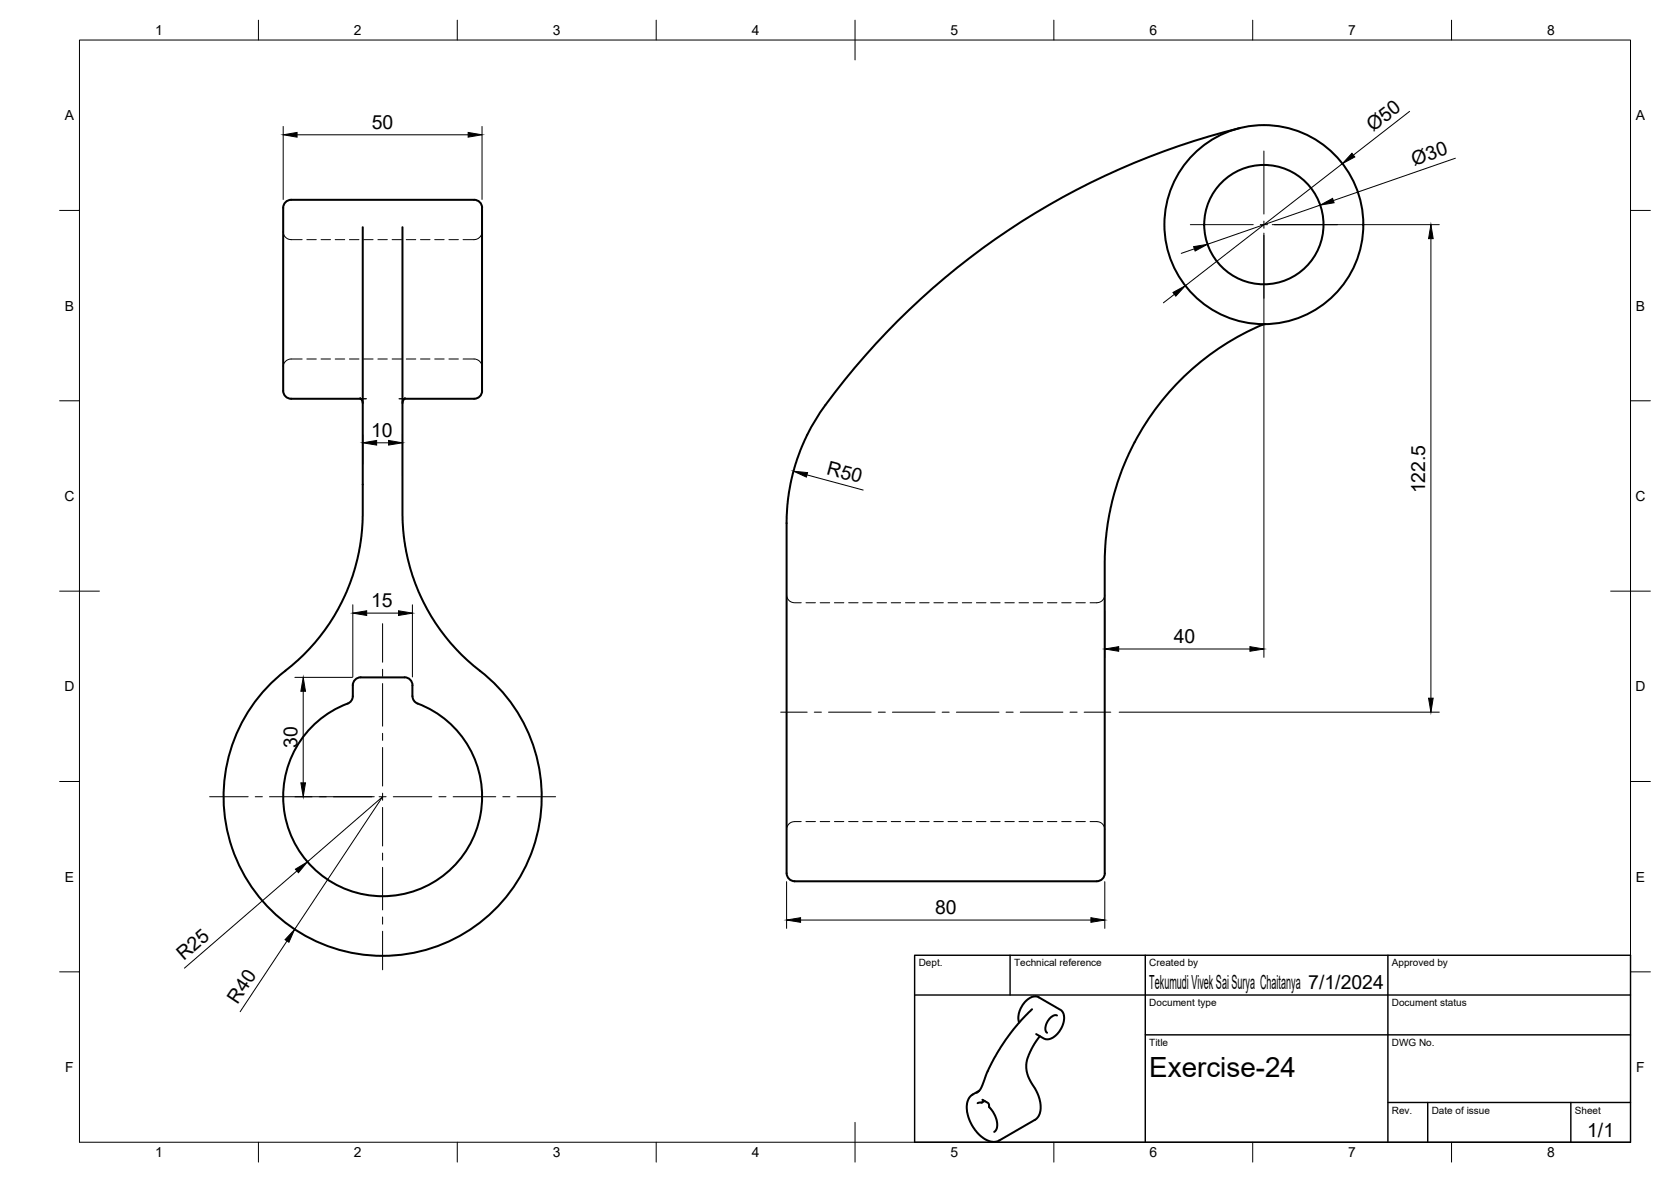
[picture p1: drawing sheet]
<svg xmlns="http://www.w3.org/2000/svg" width="420mm" height="297mm" viewBox="0 0 420 297" stroke-linecap="round" stroke-linejoin="round" font-family="sans-serif">
<!-- layer: Visible -->
<g fill="none" stroke="#000" stroke-width=".51">
<path d="M311.8 32.2a183.1 183.1 0 0 0-106.5 72.9l-2.4 4.2M73.2 50.2h46M73.2 50.2a2.38 2.38 0 0 0-2 3.1v44.9M91.2 57.1v73.4l-.3 4.1-.6 3.9-1 4.2-1.1 3.2a49.8 49.8 0 0 1-16.4 22.7M101.2 57.1v73.4l.3 4.1 .6 3.9 1 4.2 1.1 3.2a51 51 0 0 0 18.2 24.1 40 40 0 0 1 2.2 58.4 40 40 0 0 1-58.4-1.7 40 40 0 0 1 5.6-58.1M119.2 50.2a2.34 2.34 0 0 1 2 3.1v44.9M71.2 98.2a2 2 0 0 0 2 2M121.2 98.2a2 2 0 0 1-2 2M317.4 81.6a65.4 65.4 0 0 0-39.6 63v73.9a2.96 2.96 0 0 1-1 2.7l-1 .3h-76M318.2 81.5l-.8 .1M73.2 100.2h17.5M90.5 100.1l.5 .4 .2 .8"/>
<path d="M101.7 100.2h17.5M101.9 100.1l-.5 .4-.2 .8M202.9 109.3l-1.7 4.1-1.8 5.5-1 5-.6 5.9v89.7M89.3 170.8l.9-.5 .5-.1h11a1.96 1.96 0 0 1 2 2v2.7a2.08 2.08 0 0 0 1.3 1.9 25 25 0 0 1 11 38.6 25 25 0 0 1-40.1-.5 25 25 0 0 1 11.9-38.3 2 2 0 0 0 .9-1.7l.1-3.2zM197.8 219.5a2 2 0 0 0 2 2M256.3 257l-.2-1.5 .5-2.1 1.5-2 1.6-.9 .7-.1 .7 .2 6 3.6 .5 1.4-.2 1.5-.6 1.4-1.3 1.7-1.2 .8-1.2 .2-2.6-1.3M259.5 253.6l-4 4.3-3.9 5.4-2.9 5.1-1.9 4.8-.6 .9-.6 .5M265.8 255.2l-.6-.1-.6 .3-1.2 1.3-.6 1.6 .1 .7 .4 .5M247 276.4l1.5 .9 .2 .9 1 1.2 .6 1.2 .3 1.1 .1 1.3-.2 .9-.5 .5M247.6 276.7l-.7 .4-1.1 .1M261.5 260.4l-1.5 2.1-1 1.8-.7 1.8-.3 1.5 .1 1.6 .4 1.2 2.4 4.4 .7 2.2v2.3l-.4 1.2-.5 .5-9.9 5.8-1.5 .1-1.2-.4-1.7-1.2-1.3-1.4-1.4-2.5-.5-1.9-.1-1.8 .4-1.6 .6-.7 2.1-1.3"/>
<circle cx="317.8" cy="56.4" r="25"/>
<circle cx="317.8" cy="56.4" r="15"/>
</g>
<!-- layer: Hidden -->
<g fill="none" stroke="#000" stroke-width=".25">
<path d="M71.2 58.2a2 2 0 0 0 2 2h2.8M121.2 58.2a2 2 0 0 1-2 2h-2.8M77.2 60.2h2.3M80.7 60.2h2.4M84.3 60.2h2.4M87.9 60.2h2.4M91.4 60.2h2.4M95 60.2h2.4M98.6 60.2h2.4M102.2 60.2h2.3M105.7 60.2h2.4M109.3 60.2h2.4"/>
<path d="M112.9 60.2h2.4M76 90.2h-2.8a2 2 0 0 0-2 2M77.2 90.2h2.3M80.7 90.2h2.4M84.3 90.2h2.4M87.9 90.2h2.4M91.4 90.2h2.4M95 90.2h2.4M98.6 90.2h2.4M102.2 90.2h2.3M105.7 90.2h2.4M109.3 90.2h2.4"/>
<path d="M112.9 90.2h2.4M116.4 90.2h2.8a2 2 0 0 1 2 2M90.7 100.1l1.4 .1h-1.4M100.3 100.2h1.4M101.9 100.1l-1.4 .1M197.8 149.5a2 2 0 0 0 2 2h1.7M202.6 151.5h2.4M206.2 151.5h2.4M209.8 151.5h2.4M213.4 151.5h2.4M216.9 151.5h2.4M220.5 151.5h2.4"/>
<path d="M224.1 151.5h2.4M227.7 151.5h2.3M231.2 151.5h2.4M234.8 151.5h2.4M238.4 151.5h2.3M242 151.5h2.3M245.5 151.5h2.4M249.1 151.5h2.4M252.7 151.5h2.3M256.2 151.5h2.4M259.8 151.5h2.4M263.4 151.5h2.3"/>
<path d="M267 151.5h2.3M270.5 151.5h2.4M277.8 149.5a2 2 0 0 1-2 2h-1.7M201.5 206.5a4.3 4.3 0 0 0-2.7 .2l-.7 .8-.3 1M202.6 206.5h2.4M206.2 206.5h2.4M209.8 206.5h2.4M213.4 206.5h2.4M216.9 206.5h2.4M220.5 206.5h2.4M224.1 206.5h2.4M227.7 206.5h2.3"/>
<path d="M231.2 206.5h2.4M234.8 206.5h2.4M238.4 206.5h2.3M242 206.5h2.3M245.5 206.5h2.4M249.1 206.5h2.4M252.7 206.5h2.3M256.2 206.5h2.4M259.8 206.5h2.4M263.4 206.5h2.3M267 206.5h2.3M270.5 206.5h2.4"/>
<path d="M274.1 206.5a4.3 4.3 0 0 1 2.7 .2l.7 .8 .3 1"/>
</g>
<!-- layer: BORDER -->
<g fill="none" stroke="#000" stroke-width=".25">
<path d="M20 10.1h390v276.9h-390zM65 5.1v5M115 5.1v5M165 5.1v5M215 5.1v10M265 5.1v5M315 5.1v5M365 5.1v5M15 52.9h5M410 52.9h5M15 100.7h5M410 100.7h5"/>
<path d="M15 148.6h10M405 148.6h10M15 196.4h5M410 196.4h5M15 244.2h5M410 244.2h5M65 287v5M115 287v5M165 287v5M215 282.1v9.9M265 287v5M315 287v5"/>
<path d="M365 287v5"/>
</g>
<!-- layer: TITLEBLOCK -->
<path d="M230 240.1h180v46.9h-180zM230 250h180M254 240.1v9.9M288 240.1v46.9M349 240.1v46.9M288 260.1h122M349 277.1h61M359 277.1v9.9M395 277.1v9.9" fill="none" stroke="#000" stroke-width=".36"/>
<!-- layer: Smart Centers -->
<g fill="none" stroke="#000" stroke-width=".25">
<path d="M317.8 38v15.8M299.3 56.5h15.8M316.9 56.5h1.8M317.8 55.6v1.8M317.8 59.1v15.9M320.5 56.5h15.8M96.2 156.7v9.7M96.2 168.2v1.8M96.2 171.8v10.7M196.3 179h6.7M204.7 179h1.8M208.3 179h10.7"/>
<path d="M220.8 179h1.8M224.4 179h10.7M236.9 179h1.8M240.5 179h10.7M253 179h1.8M256.5 179h10.8M269 179h1.8M272.6 179h6.7M96.2 184.3v1.8M96.2 187.8v9.7M96.2 199.3v1.8M52.7 200.2h9.7"/>
<path d="M64.2 200.2h1.8M67.8 200.2h10.7M80.3 200.2h1.7M83.8 200.2h9.7M95.3 200.2h1.8M96.2 202.9v9.7M96.2 214.4v1.8M96.2 218v10.7M98.9 200.2h9.7M110.4 200.2h1.7M113.9 200.2h10.8M126.4 200.2h1.8"/>
<path d="M130 200.2h9.7M96.2 230.4v1.8M96.2 234v9.7"/>
</g>
<!-- layer: FD_Dimensions -->
<g fill="none" stroke="#000" stroke-width=".25">
<path d="M71.2 31.8v18.3M74.7 33.9h43M121.2 31.8v18.3M354.4 28l-14.1 11M366 39.8l-30.7 10.6M317.8 58.6v106.6M319.9 56.5h42M332 51.5l-28.4 9.9M337.5 41.1l-39.5 30.7M359.8 60v115.5M295.3 74l-2.8 2.1M300.3 62.5l-3.3 1.2"/>
<path d="M91.2 109.2v7.4M94.7 111.3h3M101.2 109.2v10.5M202.9 119.3l14.1 3.9M88.7 152v18.1M92.2 154.1h8M103.7 152v18.1M277.8 153.5v11.7M74.1 170.2h14.5M76.2 173.7v23M281.3 163.1h33M281.4 179h80.5"/>
<path d="M74.1 200.2h20M74.7 218.9l-28.3 24.4M77.3 216.6l18.9-16.4-22.1 33.4M72.2 236.5l-11.8 17.7M197.8 221.6v11.7M201.3 231.2h73M277.8 221.6v11.7"/>
</g>
<g fill="#000" stroke="#000" stroke-width=".25">
<path d="M71.2 33.9l3.5-.6v1.2zM117.7 33.3l3.5 .6-3.5 .6zM339.9 38.5l.8 .9-3.2 1.7zM332 51.5l3.1-1.6 .3 1.1zM359.8 56.5l.6 3.5h-1.2zM294.9 73.5l3.1-1.7-2.4 2.6zM300.1 62l3.5-.6-3.1 1.7zM91.2 111.3l3.5-.6v1.2zM97.7 110.7l3.5 .6-3.5 .6zM199.5 118.4l3.6 .4-.3 1.1zM88.7 154.1l3.5-.6v1.2zM100.2 153.5l3.5 .6-3.5 .6z"/>
<path d="M76.2 170.2l.6 3.5h-1.2zM277.8 163.1l3.5-.6v1.2zM314.3 162.5l3.5 .6-3.5 .6zM359.2 175.5h1.2l-.6 3.5zM75.6 196.7h1.2l-.6 3.5zM74.3 218.4l3-1.8-2.3 2.7zM74.1 233.6l-1.5 3.2-.9-.7zM197.8 231.2l3.5-.6v1.2zM274.3 230.6l3.5 .6-3.5 .6z"/>
</g>
<text font-size="7" x="289" y="270.6">Exercise-24</text>
<g font-size="4.9">
<text x="93.5" y="32.4">50</text>
<text x="345.3" y="33.2" transform="rotate(-38 345.3 33.2)">Ø50</text>
<text x="355.6" y="41.7" transform="rotate(-19 355.6 41.7)">Ø30</text>
<text x="93.3" y="109.8">10</text>
<text x="207.6" y="119.1" transform="rotate(15 207.6 119.1)">R50</text>
<text x="358.3" y="124" transform="rotate(-90 358.3 124)">122.5</text>
<text x="93.3" y="152.6">15</text>
<text x="295.1" y="161.6">40</text>
<text x="74.8" y="187.9" transform="rotate(-90 74.8 187.9)">30</text>
<text x="235.1" y="229.8">80</text>
<text x="46.2" y="241.5" transform="rotate(-41 46.2 241.5)">R25</text>
<text x="289" y="248.5">Tekumudi Vivek Sai Surya Chaitanya 7/1/2024</text>
<text x="59.7" y="252.6" transform="rotate(-56 59.7 252.6)">R40</text>
<text x="399.1" y="285.7">1/1</text>
</g>
<g font-size="3.5">
<text x="39" y="8.8">1</text>
<text x="89" y="8.8">2</text>
<text x="139" y="8.8">3</text>
<text x="189" y="8.8">4</text>
<text x="239" y="8.8">5</text>
<text x="289" y="8.8">6</text>
<text x="339" y="8.8">7</text>
<text x="389" y="8.8">8</text>
<text x="16.3" y="30.2">A</text>
<text x="411.3" y="30.2">A</text>
<text x="16.3" y="78">B</text>
<text x="411.3" y="78">B</text>
<text x="16.2" y="125.9">C</text>
<text x="411.2" y="125.9">C</text>
<text x="16.2" y="173.7">D</text>
<text x="411.2" y="173.7">D</text>
<text x="16.3" y="221.6">E</text>
<text x="411.3" y="221.6">E</text>
<text x="16.4" y="269.4">F</text>
<text x="411.4" y="269.4">F</text>
<text x="39" y="290.8">1</text>
<text x="89" y="290.8">2</text>
<text x="139" y="290.8">3</text>
<text x="189" y="290.8">4</text>
<text x="239" y="290.8">5</text>
<text x="289" y="290.8">6</text>
<text x="339" y="290.8">7</text>
<text x="389" y="290.8">8</text>
</g>
<g font-size="2.5">
<text x="231" y="242.9">Dept.</text>
<text x="255" y="242.9">Technical reference</text>
<text x="289" y="242.9">Created by</text>
<text x="350" y="242.9">Approved by</text>
<text x="289" y="252.8">Document type</text>
<text x="350" y="252.8">Document status</text>
<text x="289" y="262.9">Title</text>
<text x="350" y="262.9">DWG No.</text>
<text x="350" y="279.9">Rev.</text>
<text x="360" y="279.9">Date of issue</text>
<text x="396" y="279.9">Sheet</text>
</g>
</svg>
